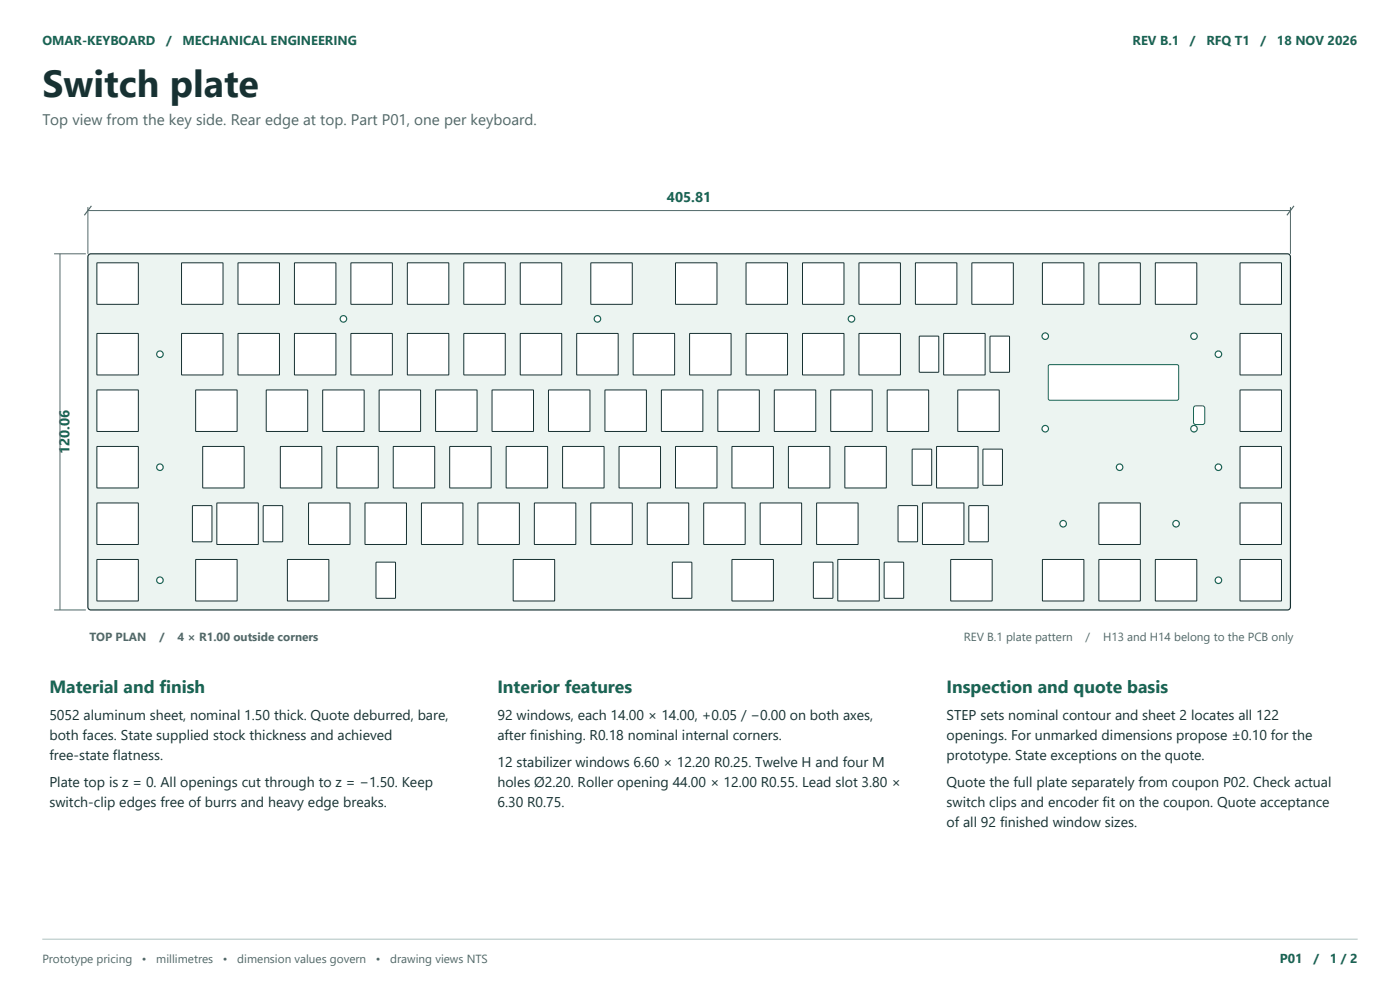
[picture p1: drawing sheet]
<svg xmlns="http://www.w3.org/2000/svg" width="420mm" height="297mm" viewBox="0 0 420 297" stroke-linecap="round" stroke-linejoin="round" font-family="sans-serif">
<path d="M12.7 281.5h394.6" fill="none" stroke="#b9cbc9" stroke-width=".35"/>
<path d="M26.6 76.3l.7-.2h358.9a.89 .89 0 0 1 .9 .9v104.9a.89 .89 0 0 1-.9 .9h-358.9a.89 .89 0 0 1-.9-.9v-104.9z" fill-rule="evenodd" fill="#ecf4f1" stroke="#173132" stroke-width=".35"/>
<g fill="#fff" stroke="#173132" stroke-width=".3">
<path d="M29.1 78.8h12.4v12.4h-12.4z" fill-rule="evenodd"/>
<path d="M54.5 78.8h12.4v12.4h-12.4z" fill-rule="evenodd"/>
<path d="M71.4 78.8h12.4v12.4h-12.4z" fill-rule="evenodd"/>
<path d="M88.4 78.8h12.3v12.4h-12.3z" fill-rule="evenodd"/>
<path d="M105.3 78.8h12.4v12.4h-12.4z" fill-rule="evenodd"/>
<path d="M122.2 78.8h12.4v12.4h-12.4z" fill-rule="evenodd"/>
<path d="M139.2 78.8h12.3v12.4h-12.3z" fill-rule="evenodd"/>
<path d="M156.1 78.8h12.4v12.4h-12.4z" fill-rule="evenodd"/>
<path d="M177.3 78.8h12.3v12.4h-12.3z" fill-rule="evenodd"/>
<path d="M202.7 78.8h12.3v12.4h-12.3z" fill-rule="evenodd"/>
<path d="M223.9 78.8h12.3v12.4h-12.3z" fill-rule="evenodd"/>
<path d="M240.8 78.8h12.3v12.4h-12.3z" fill-rule="evenodd"/>
<path d="M257.7 78.8h12.4v12.4h-12.4z" fill-rule="evenodd"/>
<path d="M274.7 78.8h12.3v12.4h-12.3z" fill-rule="evenodd"/>
<path d="M291.6 78.8h12.4v12.4h-12.4z" fill-rule="evenodd"/>
<path d="M312.8 78.8h12.3v12.4h-12.3z" fill-rule="evenodd"/>
<path d="M329.7 78.8h12.4v12.4h-12.4z" fill-rule="evenodd"/>
<path d="M346.6 78.8h12.4v12.4h-12.4z" fill-rule="evenodd"/>
<path d="M372 78.8h12.4v12.4h-12.4z" fill-rule="evenodd"/>
<path d="M29.1 100h12.4v12.3h-12.4z" fill-rule="evenodd"/>
<path d="M54.5 100h12.4v12.3h-12.4z" fill-rule="evenodd"/>
<path d="M71.4 100h12.4v12.3h-12.4z" fill-rule="evenodd"/>
<path d="M88.4 100h12.3v12.3h-12.3z" fill-rule="evenodd"/>
<path d="M105.3 100h12.4v12.3h-12.4z" fill-rule="evenodd"/>
<path d="M122.2 100h12.4v12.3h-12.4z" fill-rule="evenodd"/>
<path d="M139.2 100h12.3v12.3h-12.3z" fill-rule="evenodd"/>
<path d="M156.1 100h12.4v12.3h-12.4z" fill-rule="evenodd"/>
<path d="M173.1 100h12.3v12.3h-12.3z" fill-rule="evenodd"/>
<path d="M190 100h12.3v12.3h-12.3z" fill-rule="evenodd"/>
<path d="M206.9 100h12.4v12.3h-12.4z" fill-rule="evenodd"/>
<path d="M223.9 100h12.3v12.3h-12.3z" fill-rule="evenodd"/>
<path d="M240.8 100h12.3v12.3h-12.3z" fill-rule="evenodd"/>
<path d="M257.7 100h12.4v12.3h-12.4z" fill-rule="evenodd"/>
<path d="M283.1 100h12.4v12.3h-12.4z" fill-rule="evenodd"/>
<path d="M372 100h12.4v12.3h-12.4z" fill-rule="evenodd"/>
<path d="M29.1 116.9h12.4v12.4h-12.4z" fill-rule="evenodd"/>
<path d="M58.7 116.9h12.4v12.4h-12.4z" fill-rule="evenodd"/>
<path d="M79.9 116.9h12.4v12.4h-12.4z" fill-rule="evenodd"/>
<path d="M96.8 116.9h12.4v12.4h-12.4z" fill-rule="evenodd"/>
<path d="M113.8 116.9h12.3v12.4h-12.3z" fill-rule="evenodd"/>
<path d="M130.7 116.9h12.4v12.4h-12.4z" fill-rule="evenodd"/>
<path d="M147.7 116.9h12.3v12.4h-12.3z" fill-rule="evenodd"/>
<path d="M164.6 116.9h12.3v12.4h-12.3z" fill-rule="evenodd"/>
<path d="M181.5 116.9h12.4v12.4h-12.4z" fill-rule="evenodd"/>
<path d="M198.5 116.9h12.3v12.4h-12.3z" fill-rule="evenodd"/>
<path d="M215.4 116.9h12.3v12.4h-12.3z" fill-rule="evenodd"/>
<path d="M232.3 116.9h12.4v12.4h-12.4z" fill-rule="evenodd"/>
<path d="M249.3 116.9h12.3v12.4h-12.3z" fill-rule="evenodd"/>
<path d="M266.2 116.9h12.4v12.4h-12.4z" fill-rule="evenodd"/>
<path d="M287.4 116.9h12.3v12.4h-12.3z" fill-rule="evenodd"/>
<path d="M372 116.9h12.4v12.4h-12.4z" fill-rule="evenodd"/>
<path d="M29.1 133.8h12.4v12.4h-12.4z" fill-rule="evenodd"/>
<path d="M60.9 133.8h12.3v12.4h-12.3z" fill-rule="evenodd"/>
<path d="M84.1 133.8h12.4v12.4h-12.4z" fill-rule="evenodd"/>
<path d="M101.1 133.8h12.3v12.4h-12.3z" fill-rule="evenodd"/>
<path d="M118 133.8h12.4v12.4h-12.4z" fill-rule="evenodd"/>
<path d="M135 133.8h12.3v12.4h-12.3z" fill-rule="evenodd"/>
<path d="M151.9 133.8h12.3v12.4h-12.3z" fill-rule="evenodd"/>
<path d="M168.8 133.8h12.4v12.4h-12.4z" fill-rule="evenodd"/>
<path d="M185.8 133.8h12.3v12.4h-12.3z" fill-rule="evenodd"/>
<path d="M202.7 133.8h12.3v12.4h-12.3z" fill-rule="evenodd"/>
<path d="M219.6 133.8h12.4v12.4h-12.4z" fill-rule="evenodd"/>
<path d="M236.6 133.8h12.3v12.4h-12.3z" fill-rule="evenodd"/>
<path d="M253.5 133.8h12.4v12.4h-12.4z" fill-rule="evenodd"/>
<path d="M281 133.8h12.4v12.4h-12.4z" fill-rule="evenodd"/>
<path d="M372 133.8h12.4v12.4h-12.4z" fill-rule="evenodd"/>
<path d="M29.1 150.8h12.4v12.3h-12.4z" fill-rule="evenodd"/>
<path d="M65.1 150.8h12.3v12.3h-12.3z" fill-rule="evenodd"/>
<path d="M92.6 150.8h12.4v12.3h-12.4z" fill-rule="evenodd"/>
<path d="M109.5 150.8h12.4v12.3h-12.4z" fill-rule="evenodd"/>
<path d="M126.5 150.8h12.3v12.3h-12.3z" fill-rule="evenodd"/>
<path d="M143.4 150.8h12.4v12.3h-12.4z" fill-rule="evenodd"/>
<path d="M160.4 150.8h12.3v12.3h-12.3z" fill-rule="evenodd"/>
<path d="M177.3 150.8h12.3v12.3h-12.3z" fill-rule="evenodd"/>
<path d="M194.2 150.8h12.4v12.3h-12.4z" fill-rule="evenodd"/>
<path d="M211.2 150.8h12.3v12.3h-12.3z" fill-rule="evenodd"/>
<path d="M228.1 150.8h12.3v12.3h-12.3z" fill-rule="evenodd"/>
<path d="M245 150.8h12.4v12.3h-12.4z" fill-rule="evenodd"/>
<path d="M276.8 150.8h12.3v12.3h-12.3z" fill-rule="evenodd"/>
<path d="M329.7 150.8h12.4v12.3h-12.4z" fill-rule="evenodd"/>
<path d="M372 150.8h12.4v12.3h-12.4z" fill-rule="evenodd"/>
<path d="M29.1 167.7h12.4v12.4h-12.4z" fill-rule="evenodd"/>
<path d="M58.7 167.7h12.4v12.4h-12.4z" fill-rule="evenodd"/>
<path d="M86.3 167.7h12.3v12.4h-12.3z" fill-rule="evenodd"/>
<path d="M154 167.7h12.4v12.4h-12.4z" fill-rule="evenodd"/>
<path d="M219.6 167.7h12.4v12.4h-12.4z" fill-rule="evenodd"/>
<path d="M251.4 167.7h12.3v12.4h-12.3z" fill-rule="evenodd"/>
<path d="M285.3 167.7h12.3v12.4h-12.3z" fill-rule="evenodd"/>
<path d="M312.8 167.7h12.3v12.4h-12.3z" fill-rule="evenodd"/>
<path d="M329.7 167.7h12.4v12.4h-12.4z" fill-rule="evenodd"/>
<path d="M346.6 167.7h12.4v12.4h-12.4z" fill-rule="evenodd"/>
<path d="M372 167.7h12.4v12.4h-12.4z" fill-rule="evenodd"/>
<path d="M275.8 100.8h5.8v10.7h-5.8z" fill-rule="evenodd"/>
<path d="M297.1 100.8h5.7v10.7h-5.7z" fill-rule="evenodd"/>
<path d="M273.7 134.7h5.7v10.7h-5.7z" fill-rule="evenodd"/>
<path d="M294.9 134.7h5.8v10.7h-5.8z" fill-rule="evenodd"/>
<path d="M57.8 151.6h5.7v10.7h-5.7z" fill-rule="evenodd"/>
<path d="M79 151.6h5.8v10.7h-5.8z" fill-rule="evenodd"/>
<path d="M269.5 151.6h5.7v10.7h-5.7z" fill-rule="evenodd"/>
<path d="M290.7 151.6h5.7v10.7h-5.7z" fill-rule="evenodd"/>
<path d="M112.9 168.5h5.7v10.8h-5.7z" fill-rule="evenodd"/>
<path d="M201.8 168.5h5.7v10.8h-5.7z" fill-rule="evenodd"/>
<path d="M244.1 168.5h5.7v10.8h-5.7z" fill-rule="evenodd"/>
<path d="M265.3 168.5h5.7v10.8h-5.7z" fill-rule="evenodd"/>
</g>
<g fill="#fff" stroke="#186554" stroke-width=".35">
<circle cx="48" cy="106.2" r=".98"/>
<circle cx="48" cy="140" r=".98"/>
<circle cx="48" cy="173.9" r=".98"/>
<circle cx="365.5" cy="106.2" r=".98"/>
<circle cx="365.5" cy="140" r=".98"/>
<circle cx="365.5" cy="173.9" r=".98"/>
<circle cx="103" cy="95.6" r=".98"/>
<circle cx="179.2" cy="95.6" r=".98"/>
<circle cx="255.4" cy="95.6" r=".98"/>
<circle cx="335.9" cy="140" r=".98"/>
<circle cx="318.9" cy="157" r=".98"/>
<circle cx="352.8" cy="157" r=".98"/>
<circle cx="313.6" cy="100.7" r=".98"/>
<circle cx="313.6" cy="128.5" r=".98"/>
<circle cx="358.2" cy="100.7" r=".98"/>
<circle cx="358.2" cy="128.5" r=".98"/>
</g>
<g fill="#fff" stroke="#186554" stroke-width=".3">
<path d="M314.5 109.5l.5-.2h38.1l.5 .5v9.7l-.5 .5h-38.1l-.5-.5z" fill-rule="evenodd"/>
<path d="M358.2 121.8l.5-.2h2.1l.6 .4v4.6l-.4 .6h-2.3l-.6-.4v-4.5z" fill-rule="evenodd"/>
</g>
<path d="M16.2 76.1h9.6M18 76.1v106.7M26.4 62.1v14M26.4 63.1h360.7M387.1 62.1v14M16.2 182.8h9.6" fill="none" stroke="#516869" stroke-width=".3"/>
<path d="M27.4 61.7l-2.1 2.8M388.2 61.7l-2.1 2.8" fill="none" stroke="#516869" stroke-width=".35"/>
<text font-size="11.3" fill="#173132" x="12.7" y="28.9">Switch plate</text>
<g font-size="5.3" fill="#186554">
<text x="14.8" y="207.7">Material and finish</text>
<text x="149.2" y="207.7">Interior features</text>
<text x="284" y="207.7">Inspection and quote basis</text>
</g>
<text font-size="4.6" fill="#516869" x="12.7" y="37.4">Top view from the key side. Rear edge at top. Part P01, one per keyboard.</text>
<g font-size="4.2" fill="#186554">
<text x="200.1" y="60.6">405.81</text>
<text x="20.8" y="136.1" transform="rotate(-90 20.8 136.1)">120.06</text>
</g>
<g font-size="4.2" fill="#173132">
<text x="14.8" y="215.9">5052 aluminum sheet, nominal 1.50 thick. Quote deburred, bare,</text>
<text x="149.2" y="215.9">92 windows, each 14.00 × 14.00, +0.05 / −0.00 on both axes,</text>
<text x="284" y="215.9">STEP sets nominal contour and sheet 2 locates all 122</text>
<text x="14.8" y="221.9">both faces. State supplied stock thickness and achieved</text>
<text x="149.2" y="221.9">after finishing. R0.18 nominal internal corners.</text>
<text x="284" y="221.9">openings. For unmarked dimensions propose ±0.10 for the</text>
<text x="14.8" y="227.9">free-state flatness.</text>
<text x="284" y="227.9">prototype. State exceptions on the quote.</text>
<text x="149.2" y="230">12 stabilizer windows 6.60 × 12.20 R0.25. Twelve H and four M</text>
<text x="14.8" y="236">Plate top is z = 0. All openings cut through to z = −1.50. Keep</text>
<text x="149.2" y="236">holes Ø2.20. Roller opening 44.00 × 12.00 R0.55. Lead slot 3.80 ×</text>
<text x="284" y="236">Quote the full plate separately from coupon P02. Check actual</text>
<text x="14.8" y="242">switch-clip edges free of burrs and heavy edge breaks.</text>
<text x="149.2" y="242">6.30 R0.75.</text>
<text x="284" y="242">switch clips and encoder fit on the coupon. Quote acceptance</text>
<text x="284" y="248">of all 92 finished window sizes.</text>
</g>
<g font-size="3.9" fill="#186554">
<text x="12.7" y="13.4">OMAR-KEYBOARD</text>
<text x="49.9" y="13.4">/</text>
<text x="54.8" y="13.4">MECHANICAL ENGINEERING</text>
<text x="339.8" y="13.4">REV B.1</text>
<text x="357" y="13.4">/</text>
<text x="361.9" y="13.4">RFQ T1</text>
<text x="378.2" y="13.4">/</text>
<text x="383.1" y="13.4">18 NOV 2026</text>
<text x="384" y="288.5">P01</text>
<text x="394" y="288.5">/</text>
<text x="399" y="288.5">1 / 2</text>
</g>
<g font-size="3.5" fill="#516869">
<text x="26.8" y="192.2">TOP PLAN</text>
<text x="47.8" y="192.2">/</text>
<text x="53.2" y="192.2">4 × R1.00 outside corners</text>
<text x="289.1" y="192.2">REV B.1 plate pattern</text>
<text x="325.7" y="192.2">/</text>
<text x="330.9" y="192.2">H13 and H14 belong to the PCB only</text>
<text x="12.7" y="288.5">Prototype pricing</text>
<text x="42.6" y="288.5">•</text>
<text x="46.9" y="288.5">millimetres</text>
<text x="66.9" y="288.5">•</text>
<text x="71.2" y="288.5">dimension values govern</text>
<text x="112.8" y="288.5">•</text>
<text x="117.1" y="288.5">drawing views NTS</text>
</g>
</svg>
